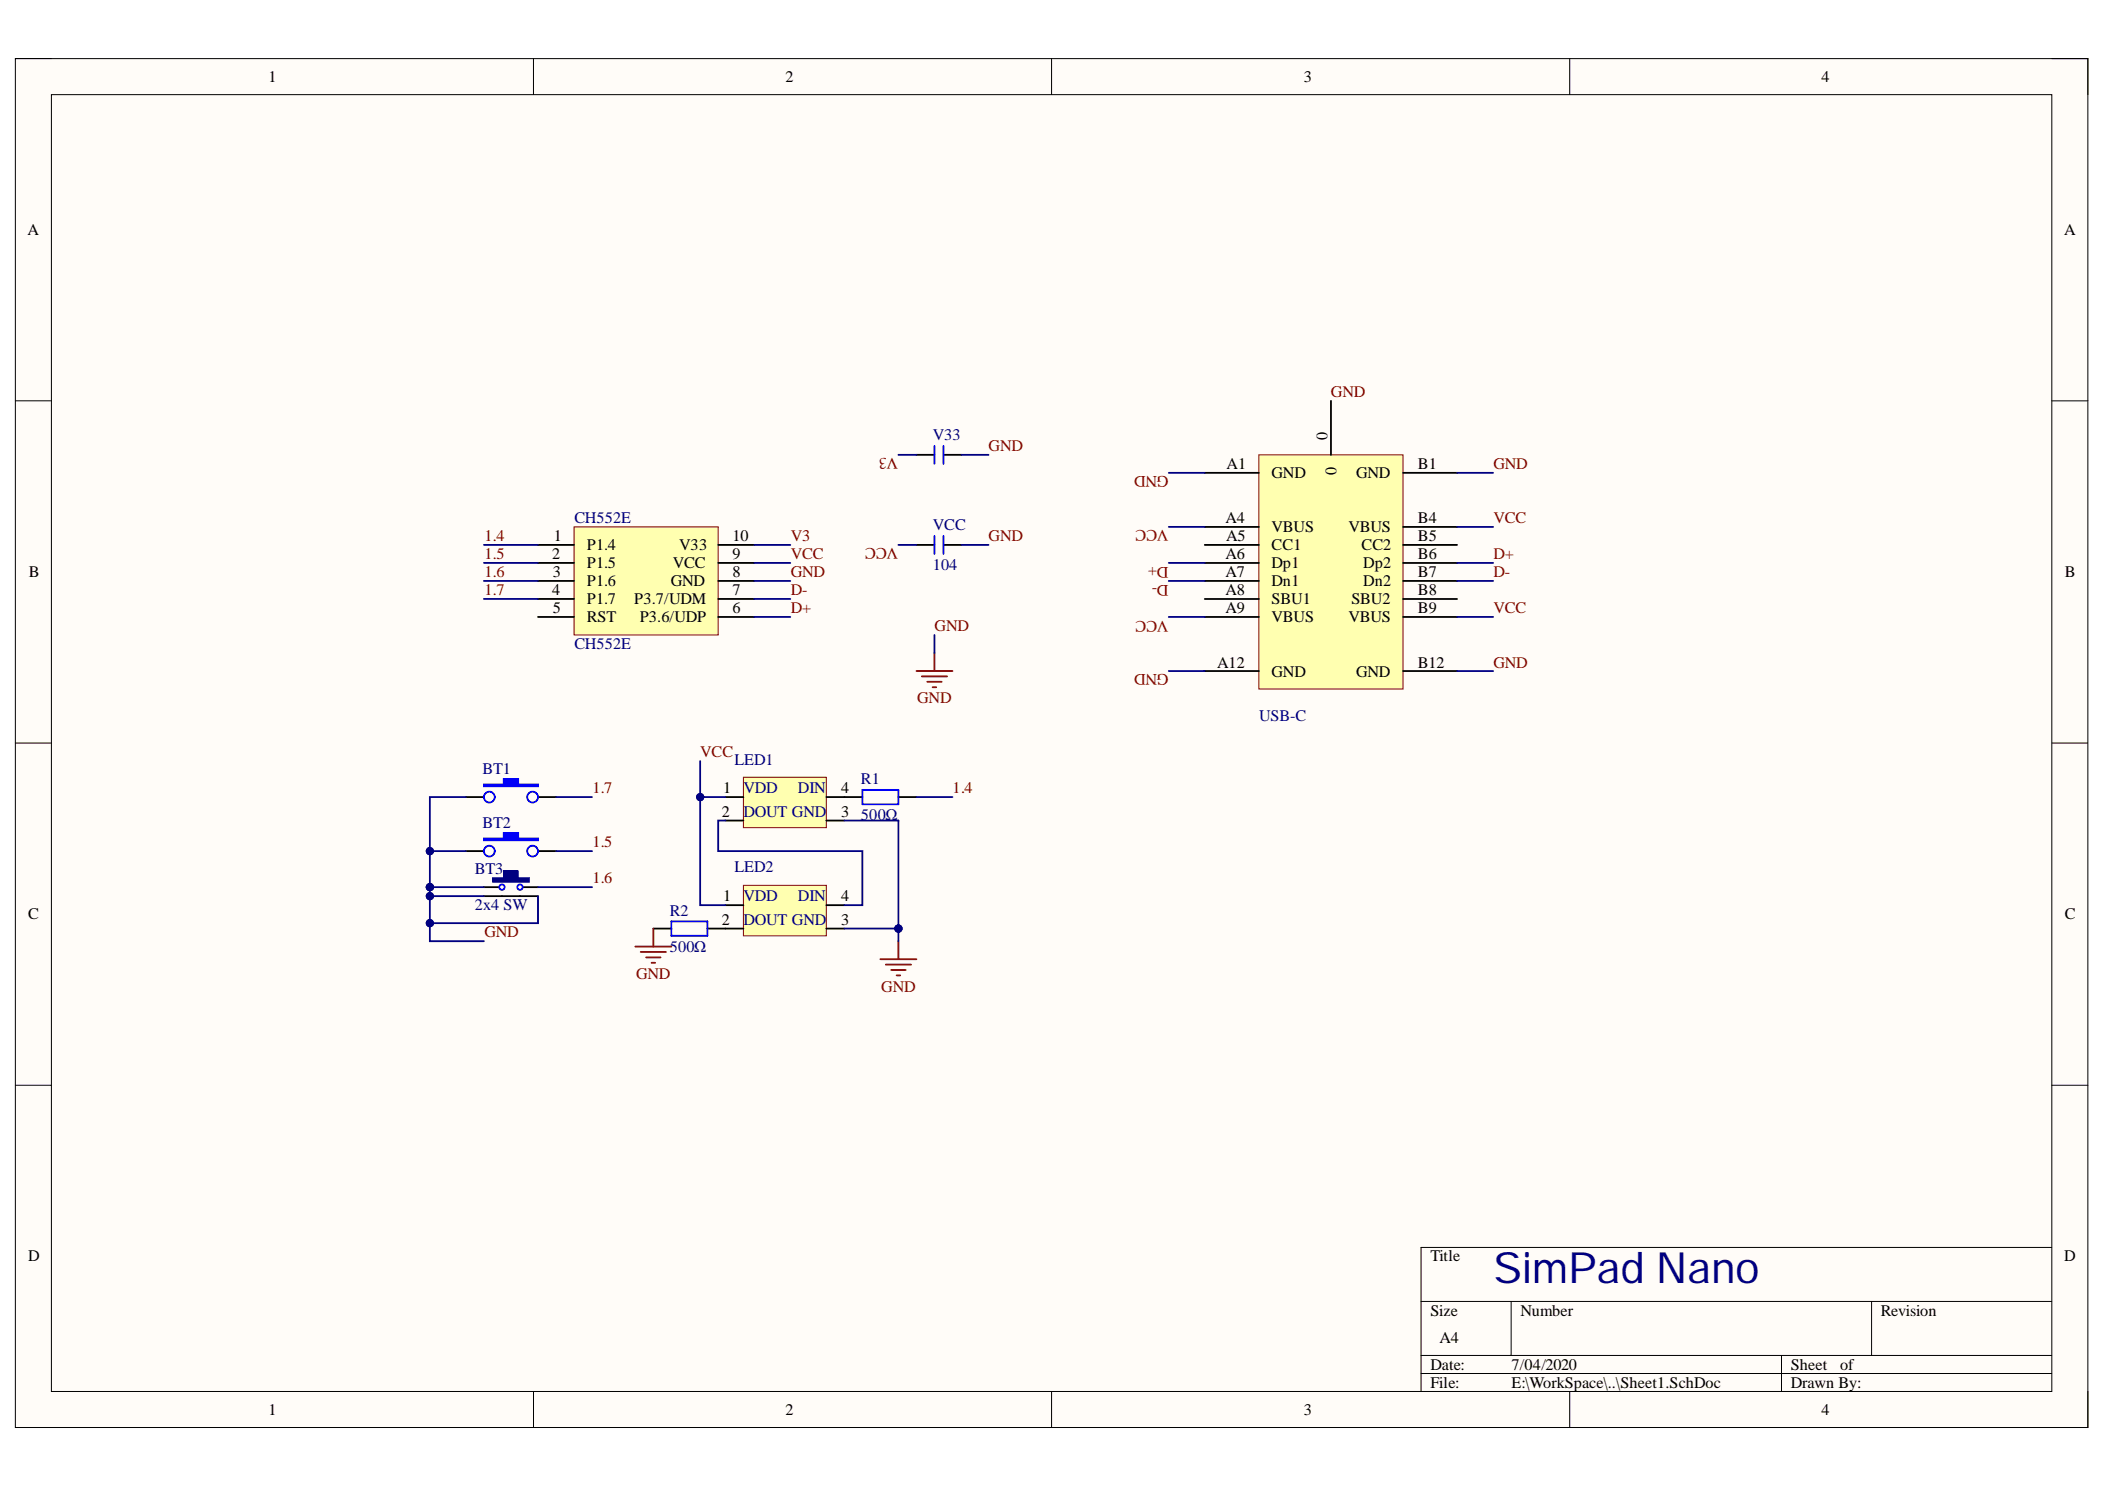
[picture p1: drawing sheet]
<svg xmlns="http://www.w3.org/2000/svg" width="297mm" height="210mm" viewBox="0 0 297 210" stroke-linecap="round" stroke-linejoin="round" font-family="sans-serif">
<path d="M2.2 8.3h292.4v193.1h-292.4z" fill-rule="evenodd" fill="#fffcf8"/>
<path d="M2.2 8.3h292.4v193.1h-292.4z" fill="none" stroke="#000" stroke-width=".14"/>
<path d="M7.3 13.4h282.2v182.9h-282.2z" fill-rule="evenodd" fill="#fffcf8"/>
<g fill="none" stroke="#000" stroke-width=".14">
<path d="M2.2 8.3h5.1M7.3 13.4h282.2v182.9h-282.2zM75.3 8.3v5M148.4 8.3v5M221.5 8.3v5.1M289.5 8.3h5.1v5.1M2.2 56.5h5.1M289.5 56.5h5.1M2.2 104.8h5.1M289.5 104.8h5.1M2.2 153.1h5.1M289.5 153.1h5.1"/>
<path d="M289.5 176h-89v20.3M75.3 196.3v5.1M148.4 196.3v5.1M200.5 183.6h89M200.5 191.2h89M200.5 193.8h89M213.2 183.6v7.6M221.5 196.3v5.1M251.4 191.2v5.1M264.1 183.6v7.6M294.6 196.3v5.1"/>
</g>
<path d="M65.7 112.4h2.6M75.9 112.4h2.6" fill="none" stroke="#000" stroke-width=".25"/>
<path d="M68.3 110.7h2.8v-.8h2v.8h2.8v.2h-7.6z" fill-rule="evenodd" fill="#00f"/>
<g fill="none" stroke="#00f" stroke-width=".25">
<path d="M131.9 62.9v2.5M131.9 75.6v2.5M133.1 62.9v2.5M133.1 75.6v2.5M68.3 110.7h2.8v-.8h2v.8h2.8v.2h-7.6z"/>
<circle cx="69" cy="112.4" r=".76"/>
<circle cx="75.2" cy="112.4" r=".76"/>
</g>
<path d="M129.3 76.9h2.6M129.3 64.2h2.6M133.1 76.9h2.6M133.1 64.2h2.6M65.7 120.1h2.6M75.9 120.1h2.6" fill="none" stroke="#000" stroke-width=".25"/>
<path d="M129.3 94.7h5.1M130.1 95.4h3.5M130.8 96.2h2.1M131.6 96.9h.5M131.9 92.1v2.6" fill="none" stroke="#800000" stroke-width=".25"/>
<path d="M68.3 118.3h2.8v-.8h2v.8h2.8v.2h-7.6z" fill-rule="evenodd" fill="#00f"/>
<g fill="none" stroke="#00f" stroke-width=".25">
<path d="M68.3 118.3h2.8v-.8h2v.8h2.8v.2h-7.6z"/>
<circle cx="69" cy="120.1" r=".76"/>
<circle cx="75.2" cy="120.1" r=".76"/>
</g>
<path d="M81 74.3h20.3v15.3h-20.3z" fill-rule="evenodd" fill="#ffffb0"/>
<path d="M81 74.3h20.3v15.3h-20.3z" fill="none" stroke="#800000" stroke-width=".14"/>
<path d="M75.9 76.9h5.1M75.9 79.4h5.1M101.3 76.9h5.1M101.3 79.4h5.1M75.9 81.9h5.1M75.9 84.5h5.1M75.9 87h5.1M101.3 81.9h5.1M101.3 84.5h5.1M101.3 87h5.1" fill="none" stroke="#000" stroke-width=".25"/>
<path d="M177.6 64.2h20.4v33h-20.4z" fill-rule="evenodd" fill="#ffffb0"/>
<path d="M177.6 64.2h20.4v33h-20.4z" fill="none" stroke="#800000" stroke-width=".14"/>
<g fill="none" stroke="#000" stroke-width=".25">
<path d="M187.8 56.5v7.7M170 66.7h7.6M170 74.3h7.6M170 76.9h7.6M170 79.4h7.6M198 66.7h7.6M198 74.3h7.6M198 76.9h7.6M198 79.4h7.6M170 81.9h7.6M170 84.5h7.6M170 87h7.6"/>
<path d="M170 94.7h7.6M198 81.9h7.6M198 84.5h7.6M198 87h7.6M198 94.7h7.6M73.4 125.1h2.5"/>
</g>
<circle cx="73.4" cy="125.1" r=".38" fill="#fff"/>
<circle cx="73.4" cy="125.1" r=".38" fill="none" stroke="#00f" stroke-width=".25"/>
<path d="M69.6 123.9h5v.5h-5z" fill-rule="evenodd" fill="#000080"/>
<path d="M69.6 123.9h5v.5h-5z" fill="none" stroke="#000080" stroke-width=".25"/>
<path d="M71.1 122.9h2v1.2h-2z" fill-rule="evenodd" fill="#000080"/>
<path d="M71.1 122.9h2v1.2h-2z" fill="none" stroke="#000080" stroke-width=".14"/>
<path d="M68.3 125.1h2.5" fill="none" stroke="#000" stroke-width=".25"/>
<circle cx="70.8" cy="125.1" r=".38" fill="#fff"/>
<circle cx="70.8" cy="125.1" r=".38" fill="none" stroke="#00f" stroke-width=".25"/>
<path d="M68.3 126.4h7.6" fill="none" stroke="#000" stroke-width=".25"/>
<path d="M104.9 109.6h11.7v7.2h-11.7z" fill-rule="evenodd" fill="#ffffb0"/>
<path d="M104.9 109.6h11.7v7.2h-11.7z" fill="none" stroke="#800000" stroke-width=".14"/>
<path d="M102.4 112.4h2.5M102.4 115.7h2.5M116.6 112.4h2.5M116.6 115.7h2.5" fill="none" stroke="#000" stroke-width=".25"/>
<path d="M104.9 124.9h11.7v7.1h-11.7z" fill-rule="evenodd" fill="#ffffb0"/>
<path d="M104.9 124.9h11.7v7.1h-11.7z" fill="none" stroke="#800000" stroke-width=".14"/>
<path d="M119.1 112.4h2.6M126.8 112.4h2.5M92.2 131h2.5M99.8 131h5.1M102.4 127.7h2.5M116.6 127.7h2.5M116.6 131h2.5" fill="none" stroke="#000" stroke-width=".25"/>
<path d="M89.6 133.5h5.1M90.4 134.3h3.6M91.2 135.1h2M91.9 135.8h.5M92.2 131v2.5M124.2 135.3h5.1M125 136.1h3.6M125.8 136.8h2M126.5 137.6h.5M126.8 132.8v2.5" fill="none" stroke="#800000" stroke-width=".25"/>
<path d="M68.3 84.5h7.6M60.7 126.4v6.4h7.6" fill="none" stroke="#000080" stroke-width=".25"/>
<path d="M121.7 111.4h5.1v2.1h-5.1zM94.7 130h5.1v2h-5.1z" fill="none" stroke="#00f" stroke-width=".25"/>
<circle cx="60.7" cy="130.2" r=".51" fill="#000080"/>
<circle cx="60.7" cy="130.2" r=".51" fill="none" stroke="#000080" stroke-width=".14"/>
<circle cx="60.7" cy="126.4" r=".51" fill="#000080"/>
<circle cx="60.7" cy="126.4" r=".51" fill="none" stroke="#000080" stroke-width=".14"/>
<path d="M75.9 126.4v3.8h-15.2" fill="none" stroke="#000080" stroke-width=".25"/>
<circle cx="60.7" cy="130.2" r=".51" fill="#000080"/>
<circle cx="60.7" cy="130.2" r=".51" fill="none" stroke="#000080" stroke-width=".14"/>
<path d="M60.7 125.1v1.3h7.6" fill="none" stroke="#000080" stroke-width=".25"/>
<circle cx="60.7" cy="126.4" r=".51" fill="#000080"/>
<circle cx="60.7" cy="126.4" r=".51" fill="none" stroke="#000080" stroke-width=".14"/>
<circle cx="60.7" cy="125.1" r=".51" fill="#000080"/>
<circle cx="60.7" cy="125.1" r=".51" fill="none" stroke="#000080" stroke-width=".14"/>
<path d="M60.7 125.1h7.6" fill="none" stroke="#000080" stroke-width=".25"/>
<circle cx="60.7" cy="125.1" r=".51" fill="#000080"/>
<circle cx="60.7" cy="125.1" r=".51" fill="none" stroke="#000080" stroke-width=".14"/>
<path d="M60.7 120.1h5" fill="none" stroke="#000080" stroke-width=".25"/>
<circle cx="60.7" cy="120.1" r=".51" fill="#000080"/>
<circle cx="60.7" cy="120.1" r=".51" fill="none" stroke="#000080" stroke-width=".14"/>
<path d="M65.7 112.4h-5v12.7" fill="none" stroke="#000080" stroke-width=".25"/>
<circle cx="60.7" cy="120.1" r=".51" fill="#000080"/>
<circle cx="60.7" cy="120.1" r=".51" fill="none" stroke="#000080" stroke-width=".14"/>
<circle cx="60.7" cy="125.1" r=".51" fill="#000080"/>
<circle cx="60.7" cy="125.1" r=".51" fill="none" stroke="#000080" stroke-width=".14"/>
<path d="M68.3 79.4h7.6M68.3 76.9h7.6M68.3 81.9h7.6M78.5 112.4h5M98.8 107.4v20.3h3.6M75.9 125.1h7.6M78.5 120.1h5" fill="none" stroke="#000080" stroke-width=".25"/>
<circle cx="98.8" cy="112.4" r=".51" fill="#000080"/>
<circle cx="98.8" cy="112.4" r=".51" fill="none" stroke="#000080" stroke-width=".14"/>
<path d="M98.8 112.4h3.6" fill="none" stroke="#000080" stroke-width=".25"/>
<circle cx="98.8" cy="112.4" r=".51" fill="#000080"/>
<circle cx="98.8" cy="112.4" r=".51" fill="none" stroke="#000080" stroke-width=".14"/>
<path d="M106.4 79.4h5.1M106.4 76.9h5.1M106.4 87h5.1M106.4 84.5h5.1M106.4 81.9h5.1M102.4 115.7h-1.1v4.4h20.4v7.6h-2.6M119.1 131h7.7" fill="none" stroke="#000080" stroke-width=".25"/>
<circle cx="126.8" cy="131" r=".51" fill="#000080"/>
<circle cx="126.8" cy="131" r=".51" fill="none" stroke="#000080" stroke-width=".14"/>
<g fill="none" stroke="#000080" stroke-width=".25">
<path d="M126.8 76.9h2.5M126.8 64.2h2.5M135.7 76.9h3.8M135.7 64.2h3.8M164.9 79.4h5.1M164.9 74.3h5.1M164.9 66.7h5.1M205.6 79.4h5.1M205.6 74.3h5.1M205.6 66.7h5.1M164.9 94.7h5.1M164.9 87h5.1"/>
<path d="M164.9 81.9h5.1M205.6 94.7h5.1M205.6 87h5.1M205.6 81.9h5.1M119.1 115.7h7.7M129.3 112.4h5.1M126.8 131v1.8"/>
</g>
<circle cx="126.8" cy="131" r=".51" fill="#000080"/>
<circle cx="126.8" cy="131" r=".51" fill="none" stroke="#000080" stroke-width=".14"/>
<path d="M126.8 115.7v15.3" fill="none" stroke="#000080" stroke-width=".25"/>
<circle cx="126.8" cy="131" r=".51" fill="#000080"/>
<circle cx="126.8" cy="131" r=".51" fill="none" stroke="#000080" stroke-width=".14"/>
<path d="M131.9 89.6v2.5" fill="none" stroke="#000080" stroke-width=".25"/>
<text font-size="6.1" fill="#000080" x="210.7" y="181">SimPad Nano</text>
<g font-size="2.3">
<text x="37.9" y="11.6">1</text>
<text x="110.8" y="11.6">2</text>
<text x="184" y="11.6">3</text>
<text x="257" y="11.6">4</text>
<text x="3.9" y="33.1">A</text>
<text x="291.3" y="33.1">A</text>
<text x="187.3" y="62.1" transform="rotate(-90 187.3 62.1)">0</text>
<text x="173.1" y="66.2">A1</text>
<text x="179.4" y="67.5">GND</text>
<text x="188.6" y="67" transform="rotate(-90 188.6 67)">0</text>
<text x="191.4" y="67.5">GND</text>
<text x="200.1" y="66.2">B1</text>
<text x="78.2" y="76.3">1</text>
<text x="82.8" y="77.6">P1.4</text>
<text x="95.9" y="77.6">V33</text>
<text x="103.4" y="76.3">10</text>
<text x="172.9" y="73.8">A4</text>
<text x="173" y="76.3">A5</text>
<text x="179.4" y="75.1">VBUS</text>
<text x="179.4" y="77.6">CC1</text>
<text x="190.3" y="75.1">VBUS</text>
<text x="192.1" y="77.6">CC2</text>
<text x="200.1" y="73.8">B4</text>
<text x="200.1" y="76.3">B5</text>
<text x="4.1" y="81.4">B</text>
<text x="77.9" y="78.9">2</text>
<text x="77.9" y="83.9">4</text>
<text x="78" y="81.4">3</text>
<text x="82.8" y="80.1">P1.5</text>
<text x="82.8" y="82.7">P1.6</text>
<text x="94.7" y="82.7">GND</text>
<text x="94.9" y="80.1">VCC</text>
<text x="103.4" y="83.9">7</text>
<text x="103.4" y="81.4">8</text>
<text x="103.4" y="78.9">9</text>
<text x="172.9" y="78.9">A6</text>
<text x="172.9" y="81.4">A7</text>
<text x="172.9" y="83.9">A8</text>
<text x="179.4" y="80.1">Dp1</text>
<text x="179.4" y="82.7">Dn1</text>
<text x="192.4" y="80.1">Dp2</text>
<text x="192.4" y="82.7">Dn2</text>
<text x="200.1" y="78.9">B6</text>
<text x="200.1" y="81.4">B7</text>
<text x="200.1" y="83.9">B8</text>
<text x="291.4" y="81.4">B</text>
<text x="78" y="86.5">5</text>
<text x="82.8" y="85.2">P1.7</text>
<text x="82.8" y="87.7">RST</text>
<text x="89.5" y="85.2">P3.7/UDM</text>
<text x="90.3" y="87.7">P3.6/UDP</text>
<text x="103.4" y="86.5">6</text>
<text x="172.9" y="86.5">A9</text>
<text x="179.4" y="85.2">SBU1</text>
<text x="179.4" y="87.7">VBUS</text>
<text x="190.3" y="87.7">VBUS</text>
<text x="190.7" y="85.2">SBU2</text>
<text x="200.1" y="86.5">B9</text>
<text x="171.7" y="94.2">A12</text>
<text x="179.4" y="95.4">GND</text>
<text x="191.4" y="95.4">GND</text>
<text x="200.1" y="94.2">B12</text>
<text x="102" y="111.9">1</text>
<text x="118.7" y="111.9">4</text>
<text x="101.9" y="115.2">2</text>
<text x="118.7" y="115.2">3</text>
<text x="4" y="129.7">C</text>
<text x="101.9" y="130.4">2</text>
<text x="102" y="127.1">1</text>
<text x="118.7" y="127.1">4</text>
<text x="118.7" y="130.4">3</text>
<text x="291.4" y="129.7">C</text>
<text x="4" y="177.9">D</text>
<text x="201.9" y="177.9">Title</text>
<text x="291.3" y="177.9">D</text>
<text x="201.9" y="185.6">Size</text>
<text x="214.5" y="185.6">Number</text>
<text x="265.4" y="185.6">Revision</text>
<text x="203.1" y="189.4">A4</text>
<text x="201.9" y="193.2">Date:</text>
<text x="201.9" y="195.8">File:</text>
<text x="213.3" y="193.2">7/04/2020</text>
<text x="213.3" y="195.8">E:\WorkSpace\..\Sheet1.SchDoc</text>
<text x="252.7" y="193.2">Sheet</text>
<text x="252.7" y="195.8">Drawn By:</text>
<text x="259.7" y="193.2">of</text>
<text x="37.9" y="199.6">1</text>
<text x="110.8" y="199.6">2</text>
<text x="184" y="199.6">3</text>
<text x="257" y="199.6">4</text>
</g>
<g font-size="2.3" fill="#800000">
<text x="187.8" y="56">GND</text>
<text x="126.7" y="64.7" transform="rotate(-180 126.7 64.7)">V3</text>
<text x="139.5" y="63.6">GND</text>
<text x="164.9" y="67.2" transform="rotate(-180 164.9 67.2)">GND</text>
<text x="210.7" y="66.2">GND</text>
<text x="68.4" y="76.3">1.4</text>
<text x="111.6" y="76.3">V3</text>
<text x="126.7" y="77.3" transform="rotate(-180 126.7 77.3)">VCC</text>
<text x="139.5" y="76.3">GND</text>
<text x="164.9" y="74.8" transform="rotate(-180 164.9 74.8)">VCC</text>
<text x="210.7" y="73.8">VCC</text>
<text x="68.4" y="78.9">1.5</text>
<text x="68.4" y="81.4">1.6</text>
<text x="68.4" y="83.9">1.7</text>
<text x="111.6" y="81.4">GND</text>
<text x="111.6" y="78.9">VCC</text>
<text x="111.6" y="83.9">D-</text>
<text x="164.9" y="82.5" transform="rotate(-180 164.9 82.5)">D-</text>
<text x="164.9" y="80" transform="rotate(-180 164.9 80)">D+</text>
<text x="210.7" y="78.9">D+</text>
<text x="210.7" y="81.4">D-</text>
<text x="111.6" y="86.5">D+</text>
<text x="131.9" y="89">GND</text>
<text x="164.9" y="87.6" transform="rotate(-180 164.9 87.6)">VCC</text>
<text x="210.7" y="86.5">VCC</text>
<text x="164.9" y="95.1" transform="rotate(-180 164.9 95.1)">GND</text>
<text x="210.7" y="94.2">GND</text>
<text x="129.4" y="99.2">GND</text>
<text x="98.8" y="106.8">VCC</text>
<text x="83.6" y="111.9">1.7</text>
<text x="134.4" y="111.9">1.4</text>
<text x="83.6" y="119.5">1.5</text>
<text x="83.6" y="124.6">1.6</text>
<text x="68.4" y="132.2">GND</text>
<text x="89.8" y="138.1">GND</text>
<text x="124.4" y="139.9">GND</text>
</g>
<g font-size="2.3" fill="#000080">
<text x="131.6" y="62.1">V33</text>
<text x="81" y="73.8">CH552E</text>
<text x="131.6" y="74.8">VCC</text>
<text x="131.6" y="80.4">104</text>
<text x="81" y="91.5">CH552E</text>
<text x="177.7" y="101.8">USB-C</text>
<text x="103.6" y="107.9">LED1</text>
<text x="68.1" y="109.1">BT1</text>
<text x="104.9" y="111.9">VDD</text>
<text x="112.6" y="111.9">DIN</text>
<text x="121.5" y="110.6">R1</text>
<text x="68.1" y="116.7">BT2</text>
<text x="104.9" y="115.2">DOUT GND</text>
<text x="121.5" y="115.7">500Ω</text>
<text x="67" y="123.3">BT3</text>
<text x="103.6" y="123.1">LED2</text>
<text x="67" y="128.4">2x4 SW</text>
<text x="94.5" y="129.2">R2</text>
<text x="104.9" y="127.1">VDD</text>
<text x="104.9" y="130.4">DOUT GND</text>
<text x="112.6" y="127.1">DIN</text>
<text x="94.5" y="134.2">500Ω</text>
</g>
</svg>
